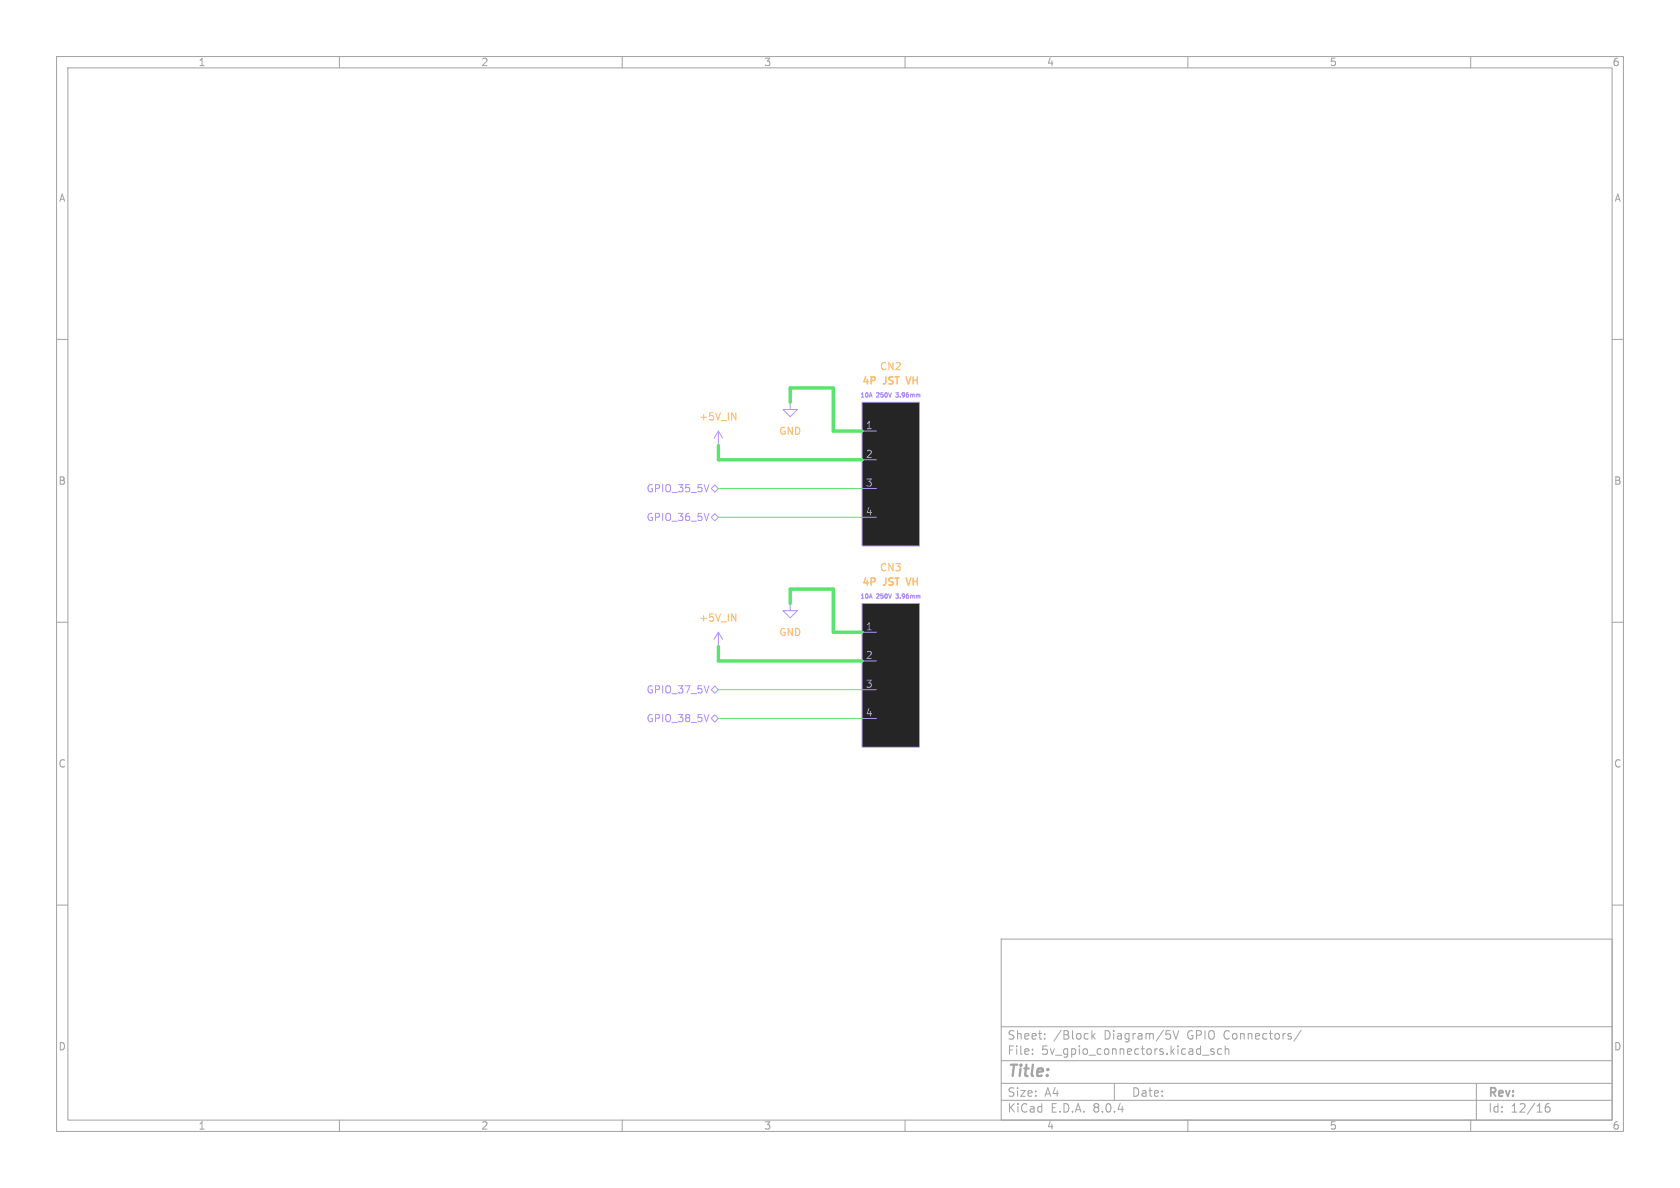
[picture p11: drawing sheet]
<svg xmlns="http://www.w3.org/2000/svg" width="297mm" height="210mm" viewBox="0 0 297 210" stroke-linecap="round" stroke-linejoin="round" font-family="sans-serif">
<g fill="none" stroke="#a2a2a2" stroke-width=".18">
<path d="M10 10h277v190h-277zM12 12h273v186h-273zM60 10v2M110 10v2M160 10v2M210 10v2M260 10v2M10 60h2M285 60h2M10 110h2M285 110h2M10 160h2"/>
<path d="M285 160h2M177 166h108v32h-108zM60 198v2M110 198v2M160 198v2M177 194.5h108M177 191.5h108M177 187.5h108M177 181.5h108M182.5 186.3v.1M182.5 185.5v.1M184.7 183.6v.1"/>
<path d="M184.7 182.8v.1M193 182.2v1.5M193.2 183.1l.4 .6M193.6 182.7l-.6 .6M197 191.5v3M207.4 182.2l.5 1.5 .5-1.5M210 198v2M212.6 186.5h1.1M214.6 185.5l-.4-.1-.2 .2 .1 .2 .5 .2v.3h-.6M216 185.5l-.5-.1-.3 .3v.4l.2 .2h.6M216.6 185.5l.2-.1 .4 .1v.9M216.6 184.9v1.5"/>
<path d="M230 182.1l-1.3 2M260 198v2M261 191.5v6.5M273.9 195.1a.59 .59 0 0 0-.7 .6v.6l.1 .2 .4 .1 .3-.1v-.5l-.1-.3h-.4l-.3 .3"/>
</g>
<path d="M152.4 106.7h10.2v25.4h-10.2z" fill="#252526"/>
<path d="M139.7 71.1v1.3h1.3l-1.3 1.3-1.3-1.3h1.3M139.7 71.1h.1M152.4 106.7h10.2v25.4h-10.2zM152.4 111.8h2.5M152.4 116.8h2.5M152.4 121.9h2.5M152.4 127h2.5" fill="none" stroke="#af92fb" stroke-width=".18"/>
<path d="M160.2 102.2l.4 1.2" fill="none" stroke="#ffb45b" stroke-width=".25"/>
<path d="M158.4 105h.4M158.4 105.7h.1" fill="none" stroke="#ae81ff" stroke-width=".18"/>
<path d="M152.4 71.1h10.2v25.4h-10.2z" fill="#252526"/>
<g fill="none" stroke="#af92fb" stroke-width=".18">
<path d="M127 78.7h.1M127 76.2l-.8 1.3M127 76.2v2.5M127 76.2l.8 1.3M152.4 71.1h10.2v25.4h-10.2zM152.4 76.2h2.5M125.3 90.7l-.4 1.3M125.3 85.7l-.4 1.2M125.7 86.4l.7-.7 .6 .7-.6 .6zM126.4 90.8l.6 .6-.6 .7-.7-.7zM152.4 81.3h2.5M152.4 86.4h2.5"/>
<path d="M152.4 91.4h2.5M127 114.3h.1M127 111.8v2.5M127 111.8l-.8 1.2M127 111.8l.8 1.2M139.7 106.7v1.3h1.3l-1.3 1.2-1.3-1.2h1.3M139.7 106.7h.1M125.3 121.2l-.4 1.3M125.3 126.3l-.4 1.3M125.7 127l.7-.6 .6 .6-.6 .6zM126.4 121.3l.6 .6-.6 .7-.7-.7z"/>
</g>
<path d="M160.2 66.6l.4 1.3" fill="none" stroke="#ffb45b" stroke-width=".25"/>
<path d="M158.4 69.4h.4M158.4 70.1v.1" fill="none" stroke="#ae81ff" stroke-width=".18"/>
<path d="M129.4 73l.7 1.2v-1.2M129.4 108.5l.7 1.3v-1.3" fill="none" stroke="#ffb45b" stroke-width=".18"/>
<path d="M127 78.7v2.6h25.4M139.7 71.1v-2.5h7.6v7.6h5.1M127 114.3v2.5h25.4M139.7 106.7v-2.6h7.6v7.7h5.1" fill="none" stroke="#59e56d" stroke-width=".61"/>
<path d="M127 86.4h25.4M127 91.4h25.4M127 121.9h25.4M127 127h25.4" fill="none" stroke="#59e56d" stroke-width=".18"/>
<text font-size="2.8" fill="#a2a2a2" x="178" y="190.9">Title:</text>
<g font-size="2.1" fill="#a2a2a2">
<text x="178" y="184">Sheet:</text>
<text x="186.2" y="184">/Block</text>
<text x="195.2" y="184">Diagram/5V</text>
<text x="210" y="184">GPIO Connectors/</text>
<text x="178" y="186.7">File:</text>
<text x="184.1" y="186.7">5v_gpio_connectors.kicad_sch</text>
<text x="178" y="196.9">KiCad</text>
<text x="178" y="194.1">Size:</text>
<text x="184.7" y="194.1">A4</text>
<text x="185.7" y="196.9">E.D.A.</text>
<text x="193.3" y="196.9">8.0.4</text>
<text x="200" y="194.1">Date:</text>
<text x="263" y="194.3">Rev:</text>
<text x="263" y="196.9">Id:</text>
<text x="267.1" y="196.9">12/16</text>
</g>
<g font-size="1.8" fill="#a2a2a2">
<text x="35" y="11.9">1</text>
<text x="85" y="11.9">2</text>
<text x="135" y="11.9">3</text>
<text x="185" y="11.9">4</text>
<text x="235" y="11.9">5</text>
<text x="285" y="11.9">6</text>
<text x="10.3" y="35.9">A</text>
<text x="285.3" y="35.9">A</text>
<text x="153" y="75.9">1</text>
<text x="153" y="81">2</text>
<text x="10.3" y="85.9">B</text>
<text x="153" y="86.1">3</text>
<text x="285.3" y="85.9">B</text>
<text x="153" y="91.2">4</text>
<text x="153" y="111.5">1</text>
<text x="153" y="116.6">2</text>
<text x="153" y="121.7">3</text>
<text x="153" y="126.7">4</text>
<text x="10.3" y="135.9">C</text>
<text x="285.3" y="135.9">C</text>
<text x="10.3" y="185.9">D</text>
<text x="285.3" y="185.9">D</text>
<text x="35" y="199.9">1</text>
<text x="85" y="199.9">2</text>
<text x="135" y="199.9">3</text>
<text x="185" y="199.9">4</text>
<text x="235" y="199.9">5</text>
<text x="285" y="199.9">6</text>
</g>
<g font-size="1.8" fill="#ffb45b">
<text x="155.5" y="65.6">CN2</text>
<text x="152.2" y="68.3">4P</text>
<text x="156.2" y="68.3">JST</text>
<text x="160.8" y="68.3">VH</text>
<text x="123.5" y="74.5">+5V_IN</text>
<text x="137.7" y="77.1">GND</text>
<text x="155.5" y="101.2">CN3</text>
<text x="152.2" y="103.9">4P</text>
<text x="156.2" y="103.9">JST</text>
<text x="160.8" y="103.9">VH</text>
<text x="123.5" y="110.1">+5V_IN</text>
<text x="137.7" y="112.6">GND</text>
</g>
<g font-size="1.8" fill="#af92fb">
<text x="114.2" y="87.2">GPIO_35_5V</text>
<text x="114.2" y="92.3">GPIO_36_5V</text>
<text x="114.2" y="122.8">GPIO_37_5V</text>
<text x="114.2" y="127.9">GPIO_38_5V</text>
</g>
<g font-size="1.1" fill="#ae81ff">
<text x="152" y="70.5">10A</text>
<text x="155" y="70.5">250V</text>
<text x="158.7" y="70.5">3.96mm</text>
<text x="152" y="106">10A</text>
<text x="155" y="106">250V</text>
<text x="158.7" y="106">3.96mm</text>
</g>
</svg>
